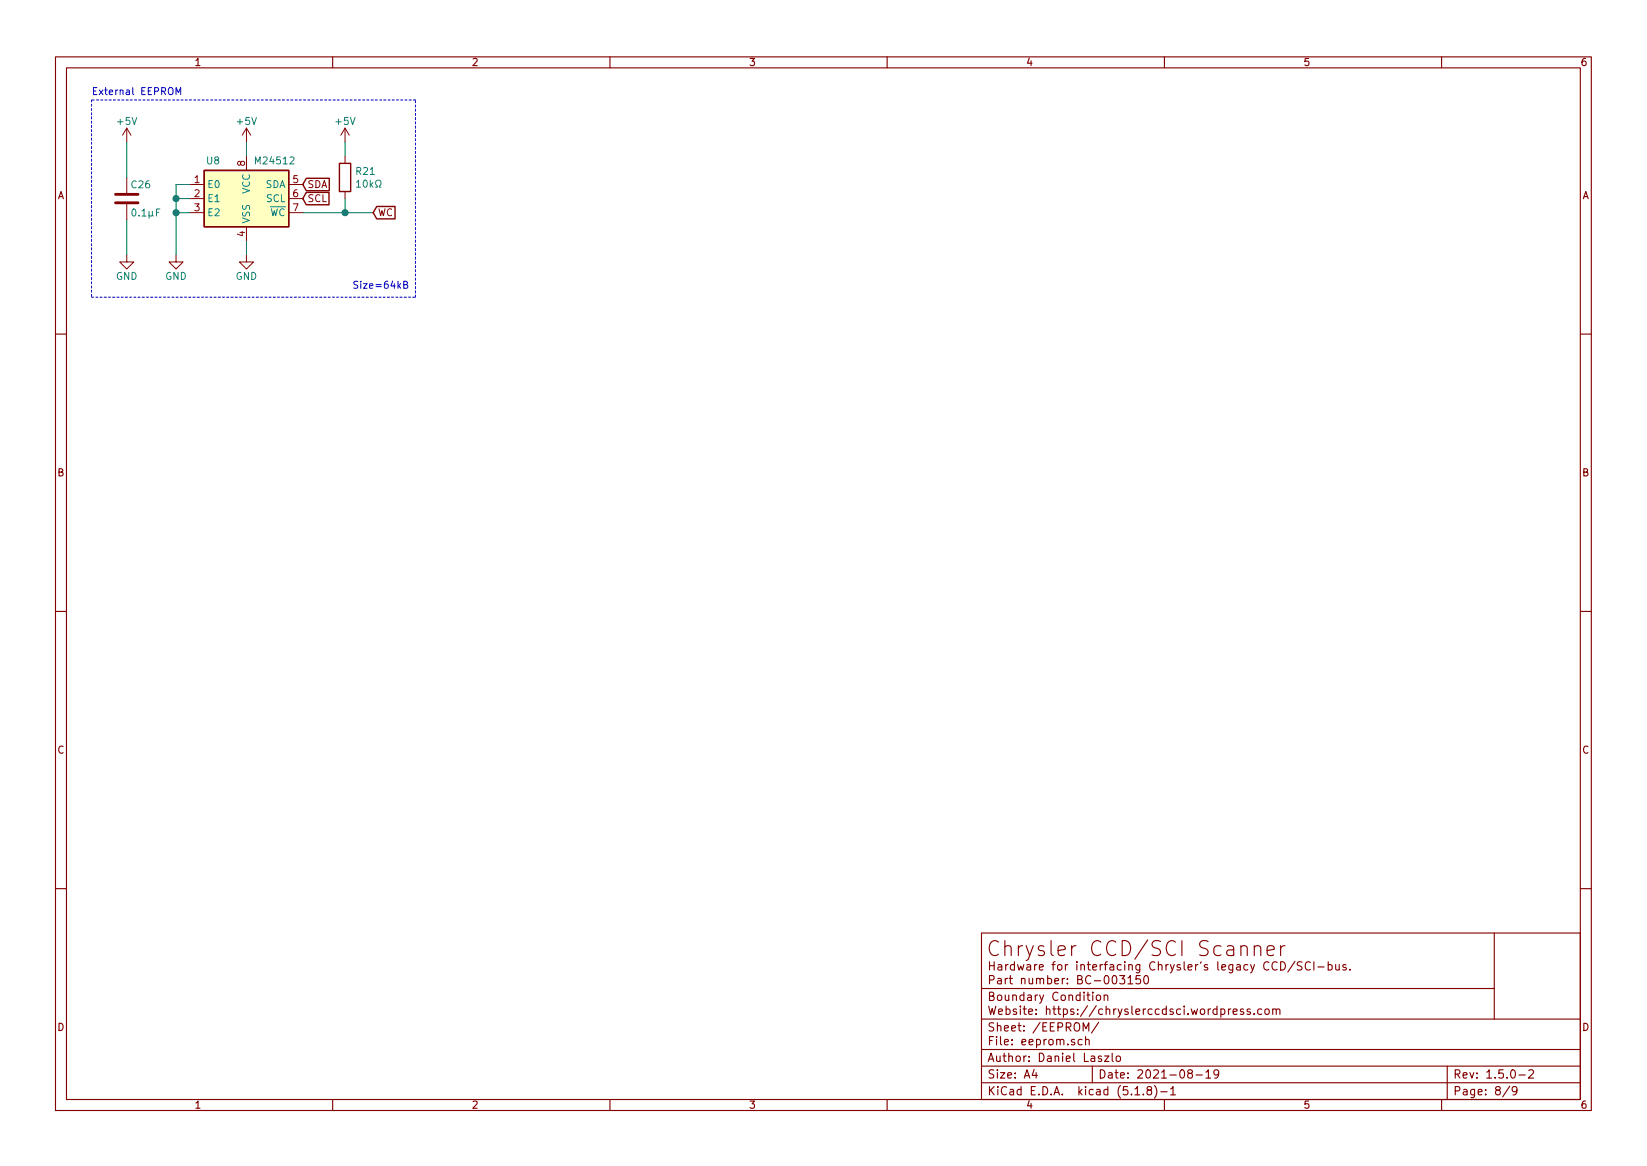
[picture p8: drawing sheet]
<svg xmlns="http://www.w3.org/2000/svg" width="297mm" height="210mm" viewBox="0 0 297 210" stroke-linecap="round" stroke-linejoin="round" font-family="sans-serif">
<g fill="none" stroke="#840000" stroke-width=".2">
<path d="M10 10.3h277v189.9h-277zM12 12.2h273v186.1h-273zM60 10.3v1.9M110 10.3v1.9M160 10.3v1.9M210 10.3v1.9M260 10.3v1.9M10 60.2h2M285 60.2h2M10 110.3h2M285 110.3h2M10 160.2h2"/>
<path d="M177 168.2h108v30.1h-108zM177 178.3h92.5M197.1 178.9v.2M197.1 179.4v1M197.8 179.5l.2-.1 .4 .1v.8l-.2 .1-.4-.1zM199.1 179.5h.1a.37 .37 0 0 1 .6 .1v.8M199.1 179.4v1M201.9 175.9h.9l-.4 .6 .4 .1v.7l-.2 .1-.7-.1M203.4 176.3l.5-.4v1.5M203.4 177.4h.9M205.6 175.9h-.7v.7l.2-.1h.5l.1 .3-.1 .5-.2 .1-.5-.1M206.4 176.1l.2-.2a.81 .81 0 0 1 .6 .6 .81 .81 0 0 1-.3 .8l-.1 .1a.79 .79 0 0 1-.4-1.3z"/>
<path d="M223.8 170.8a.66 .66 0 0 1 1.1 .1v1.4M226.2 170.8a.69 .69 0 0 1 1.2 .1v1.4M226.2 170.5v1.8M228.5 171.4l1.3-.2-.1-.5-.8-.2-.4 .4v1l.2 .3 .2 .1 .8-.1M231 173.4a.76 .76 0 0 1 .8 .8 .76 .76 0 0 1-.8 .7zM231 170.5v1.8M231.7 170.5a.69 .69 0 0 0-.7 .5M233.6 173.3l-1.3 2M234.8 173.5l-.5-.1-.3 .3v.3l.7 .4v.4a.62 .62 0 0 1-.7 0M236.3 173.6a.59 .59 0 0 0-.7 0 .59 .59 0 0 0-.2 .7 .56 .56 0 0 0 .3 .6 .56 .56 0 0 0 .6-.1M237 173.4v1.5M237.7 174.4h1.1"/>
<path d="M239.5 174l.5-.1 .3 .3-.1 .6-.2 .1-.5-.1M239.5 173.4v1.5M240.9 173.9l.1 .9 .3 .1 .2-.1M241.5 173.9v1M242.7 174a.37 .37 0 0 0-.5 .1v.3l.5 .1 .1 .1-.2 .3-.4-.1M243.5 174.8v.1M269.5 168.2v15.6M285 160.2h2M60 198.3v1.9M110 198.3v1.9M160 198.3v1.9M177 195.2h108"/>
<path d="M177 192.2h108M177 189.2h108M177 183.8h108M186.5 192.8l-.3 1.1h.9M186.9 193.4v1M195.1 187.5l-.4-.1-.3 .3 .1 .6 .2 .1 .4-.1M195.4 185.9v-1.5l.5 1.1 .5-1.1v1.5M195.8 187.5h.1a.37 .37 0 0 1 .5 .1v.8M195.8 186.9v1.5M197 192.2v3M198.1 184.3l-1.3 2M198.7 190.5a.37 .37 0 0 0-.6 .1v.2l.6 .2v.1l-.2 .3-.4-.1"/>
<path d="M199.2 190.4h.8l-.8 1h.8M200.6 189.9v1.3l.2 .2M201.3 190.5l.3-.1 .4 .1v.8l-.2 .1-.5-.1zM204.7 196.4l.4-.5v1.5M204.7 197.4h.9M206.2 197.3v.1M207.1 196.6l-.2-.3 .2-.4 .5 .2v.4a.52 .52 0 0 0-.7 .2 .52 .52 0 0 0 .1 .7h.4l.2-.1 .1-.4-.3-.3M208.2 195.7a1.71 1.71 0 0 1 0 2.3M209.3 196.9h1.2M210 198.3v1.9M211.1 196.4l.5-.5v1.5M211.1 197.4h.9"/>
<path d="M214.5 193.5l-.3-.2 .1-.2 .2-.2 .4 .1 .2 .2-.2 .3h-.4l-.3 .3 .1 .5 .2 .1 .4-.1 .2-.2v-.3l-.3-.3M215.7 193.8h1.1M217.5 193.3l.4-.4v1.5M217.5 194.4h.8M219.8 193.5l-.3 .3h-.3l-.3-.3v-.3l.2-.2 .4-.1 .2 .2a1.13 1.13 0 0 1-.2 1.2l-.4 .1M221.6 181.9v1M222 181.9l-.4 .2v.1M222.4 182.4l.7-.1v-.3l-.5-.1-.2 .2 .1 .7h.6M224.3 182l-.4-.1-.2 .2 .1 .3 .5 .1v.3h-.6M225.5 182l-.4-.1-.2 .2 .1 .3 .5 .1v.3h-.6M226.2 182.8v.1M227.6 182l-.5-.1-.3 .3 .1 .6 .2 .1 .5-.1"/>
<path d="M228.2 182.1l.2-.2 .4 .2v.7l-.2 .1-.4-.1zM229.5 182.1l.3-.2 .3 .1 .1 .9M229.5 181.9v1M230.2 182.1a.36 .36 0 0 1 .3-.2 .36 .36 0 0 1 .3 .2v.8M260 198.3v1.9M261 192.2v6.1M272.3 195.9l-1.3 1.9M273.6 196.6l-.3 .3h-.3l-.3-.3v-.4l.2-.2 .4-.1 .2 .2a1.19 1.19 0 0 1-.2 1.3h-.4M273.9 193.8h1.2M275.7 193.1l.6-.2 .3 .4-1 1.1h1"/>
</g>
<g fill="none" stroke="#840000" stroke-width=".18">
<path d="M22.9 23.1l-.8 1.3M22.9 23.1v2.5M22.9 32v2.8M22.9 36.8v2.8M22.9 23.1l.7 1.3M34.3 33.3h2.5M34.3 35.8h2.5M34.3 38.3h2.5M44.4 23.1l-.7 1.3M44.4 23.1v2.5M44.4 28.2v2.5M44.4 23.1l.8 1.3"/>
<path d="M52.1 33.3h2.5M52.1 35.8h2.5M52.1 38.3h2.5M62.2 23.1l-.7 1.3M62.2 23.1v2.5M62.2 28.2v1.3M62.2 34.5v1.3M62.2 23.1l.8 1.3M22.9 46v1.2h1.2l-1.2 1.3-1.3-1.3h1.3M31.7 46v1.2h1.3l-1.3 1.3-1.2-1.3h1.2M44.4 46v1.2h1.3l-1.3 1.3-1.2-1.3h1.2M44.4 40.9v2.5"/>
</g>
<path d="M36.8 30.7h15.3v10.2h-15.3z" fill="#ffffc2" stroke="#ffffc2" stroke-width=".18"/>
<path d="M36.8 30.7h15.3v10.2h-15.3zM55.2 34.7h4.1v2.2h-4.1l-.6-1.1zM55.2 32.2h4.2v2.2h-4.2l-.6-1.1zM61.2 29.5h2v5h-2zM67.9 37.2h3.3v2.3h-3.3l-.6-1.2z" fill="none" stroke="#840000" stroke-width=".25"/>
<path d="M20.8 36.6h4.1M20.8 35h4.1" fill="none" stroke="#840000" stroke-width=".51"/>
<path d="M24 37.8l.1-.1a.69 .69 0 0 1 .4 .6 .69 .69 0 0 1-.4 .7 .83 .83 0 0 1-.1-1.2zM28.8 37.7h-.6v1.3M64.3 32.8l.4-.3v1.3M64.3 33.8h.7M67.7 33.8h.3v-.3a.55 .55 0 0 1-.2-.8 .55 .55 0 0 1 .9 0v.1a.55 .55 0 0 1-.3 .7v.3h.3" fill="none" stroke="#008484" stroke-width=".18"/>
<path d="M16.5 18v35.6M74.9 18h-58.4M16.5 53.6h58.4M74.9 53.6v-35.6" fill="none" stroke="#0000c2" stroke-width=".18" stroke-dasharray=".4 .4"/>
<path d="M22.9 25.6v6.4M22.9 39.6v6.4M31.7 35.8h2.6M31.7 38.3h2.6M34.3 33.3h-2.6v12.7M44.4 25.6v2.6M54.6 38.3h12.7M62.2 25.6v2.6M62.2 35.8v2.5M44.4 43.4v2.6" fill="none" stroke="#008400" stroke-width=".18"/>
<path d="M31.7 17.1v-1.3l.5 .9 .4-.9v1.3M72.8 51.3h.6v-.5l-.6-.1v1.3h.5l.2-.1v-.3l-.3-.3" fill="none" stroke="#0000c2" stroke-width=".18"/>
<g fill="#008400" stroke="#008400" stroke-width=".25">
<circle cx="31.8" cy="35.8" r=".51"/>
<circle cx="62.2" cy="38.3" r=".51"/>
<circle cx="31.8" cy="38.3" r=".51"/>
</g>
<text font-size="3.7" fill="#840000" x="177.8" y="172.5">Chrysler CCD/SCI Scanner</text>
<g font-size="2.1" fill="#840000">
<text x="178" y="177.5">Part number: BC-003150</text>
<text x="178" y="175">Hardware for interfacing Chrysler's legacy CCD/SCI-bus.</text>
<text x="178" y="186">Sheet: /EEPROM/</text>
<text x="178" y="180.5">Boundary Condition</text>
<text x="178" y="183">Website: https://chryslerccdsci.wordpress.com</text>
<text x="178" y="188.5">File: eeprom.sch</text>
<text x="178" y="191.5">Author: Daniel Laszlo</text>
<text x="178" y="197.5">KiCad E.D.A. kicad (5.1.8)-1</text>
<text x="178" y="194.5">Size: A4</text>
<text x="198" y="194.5">Date: 2021-08-19</text>
<text x="262" y="194.5">Rev: 1.5.0-2</text>
<text x="262" y="197.5">Page: 8/9</text>
</g>
<g font-size="1.8" fill="#840000">
<text x="35" y="11.9">1</text>
<text x="85" y="11.9">2</text>
<text x="135" y="11.9">3</text>
<text x="185" y="11.9">4</text>
<text x="235" y="11.9">5</text>
<text x="285" y="11.9">6</text>
<text x="44.2" y="29.9" transform="rotate(-90 44.2 29.9)">8</text>
<text x="10.4" y="35.9">A</text>
<text x="35.1" y="33">1</text>
<text x="35.1" y="35.6">2</text>
<text x="52.9" y="33">5</text>
<text x="52.9" y="35.6">6</text>
<text x="55.4" y="33.9">SDA</text>
<text x="285.4" y="35.9">A</text>
<text x="35.1" y="38.1">3</text>
<text x="52.9" y="38.1">7</text>
<text x="55.4" y="36.4">SCL</text>
<text x="68.1" y="39">WC</text>
<text x="44.2" y="42.6" transform="rotate(-90 44.2 42.6)">4</text>
<text x="10.4" y="85.9">B</text>
<text x="285.4" y="85.9">B</text>
<text x="10.4" y="135.9">C</text>
<text x="285.4" y="135.9">C</text>
<text x="10.4" y="185.9">D</text>
<text x="285.4" y="185.9">D</text>
<text x="35" y="199.9">1</text>
<text x="85" y="199.9">2</text>
<text x="135" y="199.9">3</text>
<text x="185" y="199.9">4</text>
<text x="235" y="199.9">5</text>
<text x="285" y="199.9">6</text>
</g>
<g font-size="1.8" fill="#0000c2">
<text x="16.5" y="17.1">External EEPROM</text>
<text x="63.5" y="52.1">Size=64kB</text>
</g>
<g font-size="1.8" fill="#008484">
<text x="21.3" y="22.5">+5V</text>
<text x="42.8" y="22.5">+5V</text>
<text x="60.6" y="22.5">+5V</text>
<text x="37.3" y="29.6">U8</text>
<text x="46.3" y="29.6">M24512</text>
<text x="23.8" y="34">C26</text>
<text x="37.3" y="33.9">E0</text>
<text x="45.1" y="35" transform="rotate(-90 45.1 35)">VCC</text>
<text x="47.8" y="33.9">SDA</text>
<text x="64.3" y="31.5">R21</text>
<text x="65" y="33.8">10k</text>
<text x="24.5" y="39">0.1F</text>
<text x="37.3" y="36.4">E1</text>
<text x="37.3" y="39">E2</text>
<text x="45.1" y="40.4" transform="rotate(-90 45.1 40.4)">VSS</text>
<text x="48" y="36.4">SCL</text>
<text x="48.6" y="39">WC</text>
<text x="20.9" y="50.5">GND</text>
<text x="29.8" y="50.5">GND</text>
<text x="42.5" y="50.5">GND</text>
</g>
</svg>
